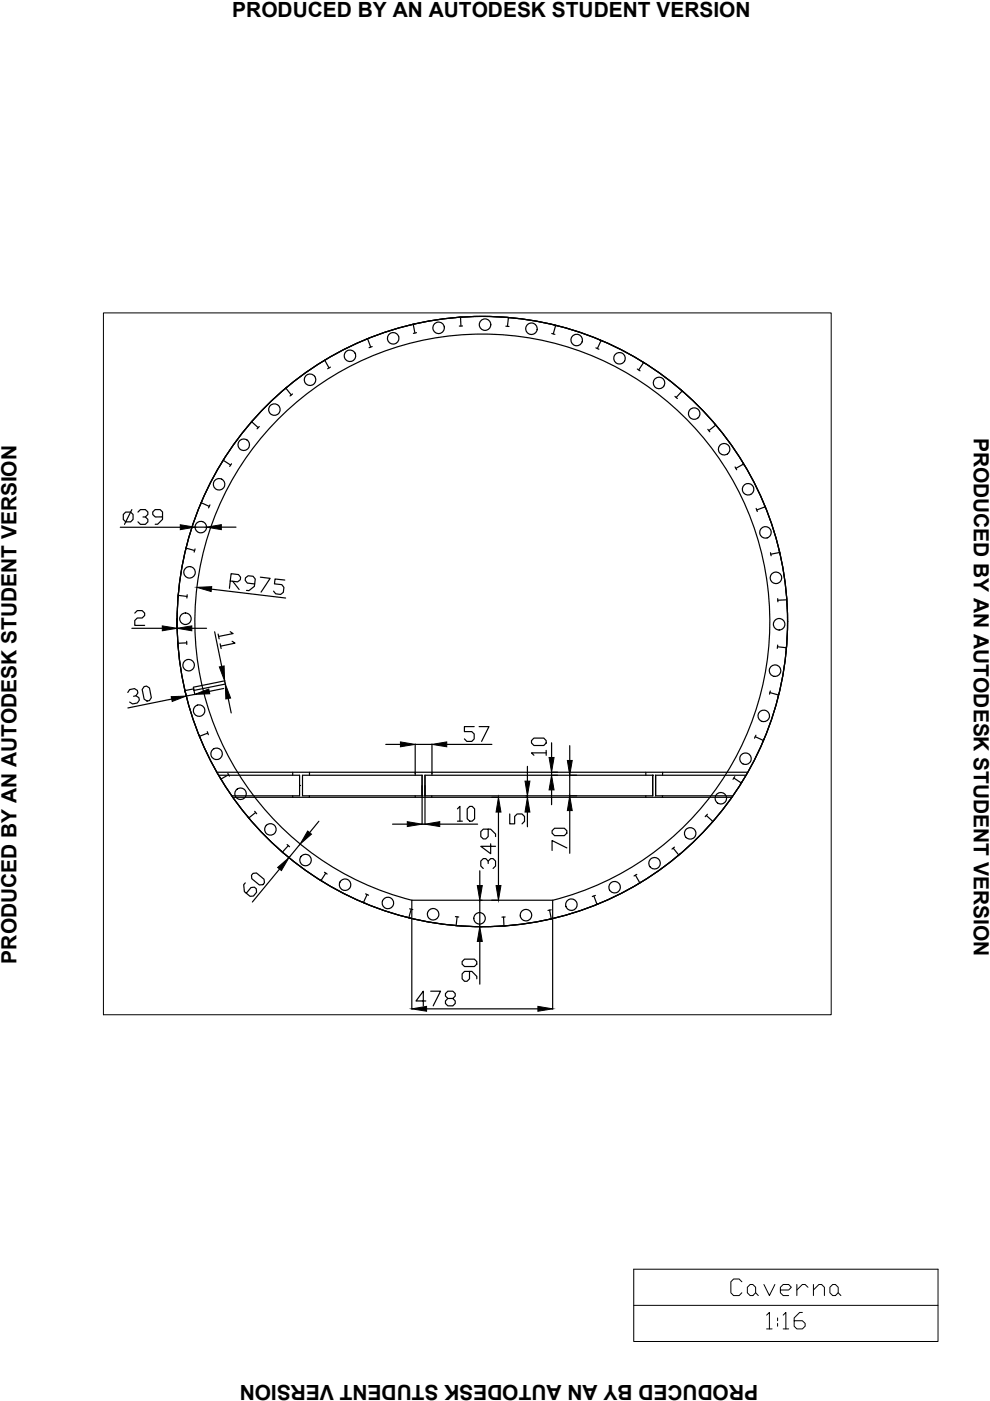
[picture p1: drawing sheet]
<svg xmlns="http://www.w3.org/2000/svg" width="210mm" height="297mm" viewBox="0 0 210 297" stroke-linecap="round" stroke-linejoin="round" font-family="sans-serif">
<!-- layer: 0 -->
<g fill="none" stroke="#000" stroke-width=".25">
<path d="M68.9 76.4l.9 1.6M69.2 76.2l-.6 .3M70.1 77.8l-.6 .4M77.9 71.8l.7 1.8M78.3 71.7l-.7 .3M78.9 73.5l-.6 .2M87.6 68.8l.4 1.8M87.9 68.7l-.6 .1M88.3 70.5l-.6 .2M97.6 67.3l.1 1.8M98 67.2l-.7 .1M98.1 69.1h-.7"/>
<path d="M107.3 69.2h.6M107.5 67.3l.6 .1M107.8 67.3l-.2 1.9M117 70.7l.6 .2M117.5 68.9l.7 .2M117.8 69l-.5 1.8M126.3 73.8l.7 .2M127.1 72.1l.7 .2M127.4 72.2l-.7 1.7M135.1 78.2l.6 .4M136.2 76.7l.5 .4M136.5 76.9l-1.1 1.5"/>
<path d="M47.3 97.6l1.6 1M47.5 97.3l-.4 .6M49.1 98.3l-.4 .6M53.4 89.4l1.3 1.3M53.6 89.2l-.5 .5M55 90.4l-.5 .5M60.6 82.3l1.2 1.4M60.9 82.1l-.6 .4M62 83.5l-.5 .5M143.1 84l.5 .5M144.4 82.7l.5 .4M144.6 82.9l-1.2 1.4"/>
<path d="M150.1 91l.4 .6M151.5 89.9l.5 .5M151.7 90.1l-1.4 1.2M155.9 99l.3 .6M157.5 98.1l.3 .6M157.6 98.4l-1.6 .9M25.5 111.8h12.7M26.1 109.1l.5-.5h1.1l.5 .5v1l-.5 .5h-1.1l-.5-.5zM28 108l-1.6 3.2M29.3 108.6l.5-.6h1l.5 .5v.6l-.5 .5h-.5M30.8 109.6l.5 .5v.5l-.5 .6h-1l-.5-.6M34.5 109.6h-1.6l-.5-.5v-.6l.5-.5h1.1l.5 .5v1.6l-1.1 1.1h-.5"/>
<path d="M39.5 116.2l1.8 .5M39.5 115.9l-.2 .7M41.3 111.8h2.5M41.4 116.4l-.2 .7M42.7 106.6l1.7 .8M42.8 106.3l-.3 .6M44.5 107l-.3 .7M46.9 111.8h3.1M160.3 107.8l.3 .6M162.1 107.1l.2 .7M162.2 107.5l-1.8 .6M163.4 117.2l.1 .6"/>
<path d="M165.2 116.8l.1 .7M165.3 117.1l-1.9 .4M28 133.2h6.4M28.6 130l.5-.5h1l.6 .5v.5l-.6 .5h-1l-.5 .6v1h2.1M37.5 131.2v2.1v-2.1M37.5 133.2h.1M37.7 136v.7M37.8 126.2l1.8 .3M37.8 125.9l-.1 .7M39.6 136.3l-1.9 .1M39.6 136v.6M39.7 126.1l-.1 .7"/>
<path d="M40.7 133.2h3.1M44.8 124.9l15.8 1.9M45.5 133.9l1.5 7.4M46.2 134.4l.3 1.1M46.7 136.5l.2 1M48.8 133.9l.6 .4-3 .6M48.8 123.2l1.6 .2 .5-.5 .1-.5-.4-.6-1.6-.2-.4 3.1M49.2 136l.6 .4-3 .6M49.3 123.2l1.4 1.8M54 123.8l-1.6-.2-.4-.6v-.5l.6-.4 1.1 .1 .4 .6-.2 1.5-1.1 .9h-.5M55.2 122.4l2.1 .2-1.9 2.9M60.4 123l-2.1-.2-.1 1 1.6 .2 .4 .6-.1 1-.6 .4-1-.1-.5-.6"/>
<path d="M164.8 137.1l1.9 .2M164.9 136.8l-.1 .7M164.9 126.9v.7M166.8 137l-.1 .7M166.8 126.8v.7M166.8 127.2l-1.9 .1M27.1 146.8l.4-.6 1-.2 .6 .4 .1 .5-.4 .6-.5 .1M28.8 147.5l.6 .4 .1 .5-.4 .6-1 .3-.6-.4M30.6 145.6l.5-.1 .6 .4 .4 2-.4 .6-.5 .1-.6-.4-.5-2zM36.4 148.2l-9.3 1.9M39.2 146.1l.1 .7M39.2 146.5l.3 1.1"/>
<path d="M41 145.7l.1 .7M41.1 146.1l-1.9 .3M41.1 146.1l.2 1.2M41.3 147.2l-1.8 .4M42.2 155.8l.2 .6M43.9 155.1l.3 .7M44 155.4l-1.7 .7M47.4 146l-3 .6M47.6 144.4l.2 .6M47.7 144.3l-6.7 1.4M47.8 145l-6.6 1.4M48.4 148.1l.6 3.1"/>
<path d="M81.8 157.8h3.1M88 157.8v6.6M88 157.8h3.6M91.6 157.8v6.6M94.7 157.8h9.6M100.5 154.1h-2v1h1.5l.5 .5v1.1l-.5 .5h-1l-.5-.5M101.6 154.1h2.1l-1.6 3.1M113.2 156.5h2.1l.5 .5v.5l-.5 .6h-2.1l-.5-.6v-.5zM115.8 159.6h-3.1l.5 .5M115.8 159.1v1M116.9 157.5v3.1M120.8 158.1v3.1"/>
<path d="M160.1 156.2l1.7 .8M160.3 155.9l-.3 .6M162 156.7l-.3 .6M163.2 146.8l1.8 .5M163.3 146.5l-.1 .7M165.1 147l-.1 .7M46 163.7h112.5M46.3 164.4h17.2v4.3h-14.4M46.7 164.9l.3 .6M48.3 164l.3 .6M48.5 164.3l-1.7 .9M49.4 169h105.8"/>
<path d="M52.5 173.2l.5 .5M54 172l.4 .5M54.2 172.3l-1.5 1.1M60.9 179.1l.5 .4M61.1 179.3l-1.2 1.4M62.1 163.7v.7M62.1 168.7v.3M63.5 166.5h.1M63.5 178.8l.2 .2M63.6 179l-2.3 2.8M65.6 168.7v.3M65.6 163.7v.7"/>
<path d="M67.6 174.1l-2 2.4M83.2 174.7h3.2M88 168.7v.3M89.5 168.7h.1M89.5 168.7h-25.4v-4.3h25.4v10.4M89.5 174.7h.6M91.5 168.7v.3M93.2 174.7h8.1M97 171.5l.5-.5v3.1M97 174.1h1M99.6 171h.5l.5 .5v2.1l-.5 .5h-.5l-.5-.5v-2.1zM103.5 175.8v1.6l-.5 .5h-.5l-.6-.5v-1.1l.6-.5h1.5l1.1 1v.6"/>
<path d="M104 178.9v2.1l-2.1-1.6h3.2M105.7 172.2v15.6M108.1 172.6v2.1h1v-1.6l.5-.5h1.1l.5 .5v1l-.5 .6M111.8 162.5v3.1M111.8 168.7v.3M111.8 172.2v3.1M116.9 163.7v.7M116.9 167.5v3.1M117.1 176.1l.5-.5h2.1l.5 .5v.5l-.5 .6h-2.1l-.5-.6zM120.2 179.8l-3.1-1.6v2.1M120.8 164.4v4.3M120.8 171.9v9"/>
<path d="M136.9 163.7v.7M136.9 168.7v.3M138.4 164.4h.1M138.4 164.4h-48.3v10.4M138.4 164.4v4.3h-48.3M140.5 168.7v.3M140.5 163.7v.7M142.7 179.8l1.2 1.5M143 179.6l-.5 .4M149.8 172.9l1.3 1.2M150 172.6l-.5 .6M151.4 173.9l-.5 .5"/>
<path d="M155.6 165l1.6 1M155.8 164.7l-.4 .5M157.4 165.7l-.4 .6M158.2 164.4h-19.2v4.3h16.4M52 187.2l-.3 .4 .1 1.4 1.2 1h.7l.7-.8-.1-.8-.4-.3-.7 .1-1 1.2M53.7 185.2l.7-.1 1.6 1.3 .1 .8-.4 .4h-.7l-1.6-1.3-.1-.7zM59.3 184.3l-5.8 6.9M59.6 180.4l.5 .5M61.1 181.7l.2 .2M67.8 186.5l.5 .4M68.8 184.9l.6 .4M69.1 185.1l-1 1.6"/>
<path d="M76.8 191.2l.6 .3M77.5 189.5l.6 .3M77.8 189.7l-.8 1.7M86.4 194.5l.6 .2M86.8 192.7l.7 .2M87.2 192.8l-.5 1.8M87.3 190.9h29.9a60.9 60.9 0 0 0 35.2-93.8 60.9 60.9 0 0 0-100.2 0 60.9 60.9 0 0 0 35.1 93.8M87.3 190.9v23.1M96.4 196.2l.6 .1M96.6 194.3l.7 .1M96.9 194.4l-.2 1.8M101.7 196.5h.5"/>
<path d="M101.7 184.6v3.2M101.7 190.9v5.6M101.7 199.6v9.1M103.5 183.1v-.5l-.5-.6h-.5l-.6 .6v1l.6 .5M103.5 182.6l.5-.6h.5l.6 .6v1l-.6 .5M106.8 194.4v1.9M107.1 194.4h-.7M107.2 196.3h-.7M116.5 193l.4 1.8M116.9 192.9l-.7 .1M117.2 190.9v23.1M117.2 194.7l-.7 .2"/>
<path d="M125.9 190l.7 1.7M126.2 189.9l-.6 .2M126.9 191.6l-.7 .2M134.7 185.6l1 1.6M135 185.4l-.6 .3M136 187l-.7 .4M144.2 181.1l-.6 .4M90.3 212.2h-2.1l1.5-2.1v3.2M90.4 213.9h23.6M91.3 210.1h2.1l-1.6 3.2M95 211.7l-.6-.5v-.5l.6-.6h1l.5 .6v.5l-.5 .5h-1l-.6 .5v.6l.6 .5h1l.5-.5v-.6l-.5-.5M98.5 203.4h2.1l.5 .5v.5l-.5 .5h-2.1l-.5-.5v-.5z"/>
<path d="M99.5 206v1.5l-.5 .6h-.5l-.5-.6v-1l.5-.5h1.6l1 1v.5"/>
<circle cx="74.2" cy="75.4" r="1.22"/>
<circle cx="83.4" cy="71.7" r="1.22"/>
<circle cx="93" cy="69.5" r="1.22"/>
<circle cx="102.8" cy="68.8" r="1.22"/>
<circle cx="112.7" cy="69.7" r="1.22"/>
<circle cx="122.3" cy="72.1" r="1.22"/>
<circle cx="131.3" cy="76" r="1.22"/>
<circle cx="51.7" cy="94.3" r="1.22"/>
<circle cx="58.2" cy="86.8" r="1.22"/>
<circle cx="65.7" cy="80.5" r="1.22"/>
<circle cx="139.7" cy="81.2" r="1.22"/>
<circle cx="147.2" cy="87.7" r="1.22"/>
<circle cx="153.5" cy="95.2" r="1.22"/>
<circle cx="42.6" cy="111.8" r="1.22"/>
<circle cx="46.5" cy="102.7" r="1.22"/>
<circle cx="158.6" cy="103.7" r="1.22"/>
<circle cx="162.3" cy="112.9" r="1.22"/>
<circle cx="39.3" cy="131.2" r="1.22"/>
<circle cx="40.2" cy="121.3" r="1.22"/>
<circle cx="102.3" cy="131.8" r="64.7"/>
<circle cx="164.5" cy="122.5" r="1.22"/>
<circle cx="165.2" cy="132.4" r="1.22"/>
<circle cx="40" cy="141" r="1.22"/>
<circle cx="42.2" cy="150.7" r="1.22"/>
<circle cx="45.9" cy="159.8" r="1.22"/>
<circle cx="161.9" cy="151.8" r="1.22"/>
<circle cx="164.3" cy="142.2" r="1.22"/>
<circle cx="51" cy="168.3" r="1.22"/>
<circle cx="57.3" cy="175.8" r="1.22"/>
<circle cx="146.3" cy="176.7" r="1.22"/>
<circle cx="152.8" cy="169.2" r="1.22"/>
<circle cx="158.1" cy="160.9" r="1.22"/>
<circle cx="64.8" cy="182.3" r="1.22"/>
<circle cx="73.2" cy="187.6" r="1.22"/>
<circle cx="82.2" cy="191.4" r="1.22"/>
<circle cx="91.8" cy="193.8" r="1.22"/>
<circle cx="101.7" cy="194.7" r="1.22"/>
<circle cx="111.5" cy="194" r="1.22"/>
<circle cx="121.1" cy="191.8" r="1.22"/>
<circle cx="130.3" cy="188.1" r="1.22"/>
<circle cx="138.8" cy="183" r="1.22"/>
</g>
<g fill="#000" stroke="#000" stroke-width=".21">
<path d="M38.2 111.3l3.1 .5-3.1 .5zM43.8 111.8l3.1-.6v1.1zM34.4 132.7l3.1 .5-3.1 .5zM37.5 133.2l3.2-.5v1zM41.7 124.5l3.2-.1-.1 1zM36.3 147.7l3.2-.1-3 1.1zM41.3 147.2l3-1.1 .2 1zM46.5 141.4l1-.2 .1 3.2zM47.8 145l1.1 3-1 .2zM84.9 157.3l3.1 .5-3.1 .5zM91.6 157.8l3.1-.5v1zM65.2 176.2l.8 .7-2.4 2.1z"/>
<path d="M86.4 174.2l3.1 .5-3.1 .5zM90.1 174.7l3.1-.5v1zM105.7 169l.5 3.2h-1zM111.3 165.6h1.1l-.6 3.1zM111.8 169l.6 3.2h-1.1zM116.4 160.6h1.1l-.6 3.1zM116.9 164.4l.6 3.1h-1.1zM120.3 161.2h1l-.5 3.2zM120.8 168.7l.5 3.2h-1zM58.9 183.9l2.4-2.1-1.6 2.8zM101.2 187.8h1.1l-.6 3.1zM101.7 196.5l.6 3.1h-1.1z"/>
<path d="M105.2 187.8h1l-.5 3.1zM87.3 213.9l3.1-.5v1zM114 213.4l3.2 .5-3.2 .5z"/>
</g>
<path d="M21.9 66.3h154.3v148.8h-154.3z" fill="none" stroke="#000" stroke-width=".21"/>
<!-- layer: cotas -->
<path d="M134.4 269.1h64.5v15.3h-64.5zM134.4 276.8h64.5" fill="none" stroke="#000" stroke-width=".21"/>
<g font-size="7.1">
<text x="153.8" y="275.9">Caverna</text>
<text x="161.2" y="282.9">1:16</text>
</g>
<g font-size="4.4">
<text x="49.3" y="3.5">PRODUCED BY AN AUTODESK STUDENT VERSION</text>
<text x="206.5" y="92.8" transform="rotate(90 206.5 92.8)">PRODUCED BY AN AUTODESK STUDENT VERSION</text>
<text x="3.5" y="204.3" transform="rotate(-90 3.5 204.3)">PRODUCED BY AN AUTODESK STUDENT VERSION</text>
<text x="160.7" y="293.6" transform="rotate(-180 160.7 293.6)">PRODUCED BY AN AUTODESK STUDENT VERSION</text>
</g>
</svg>
